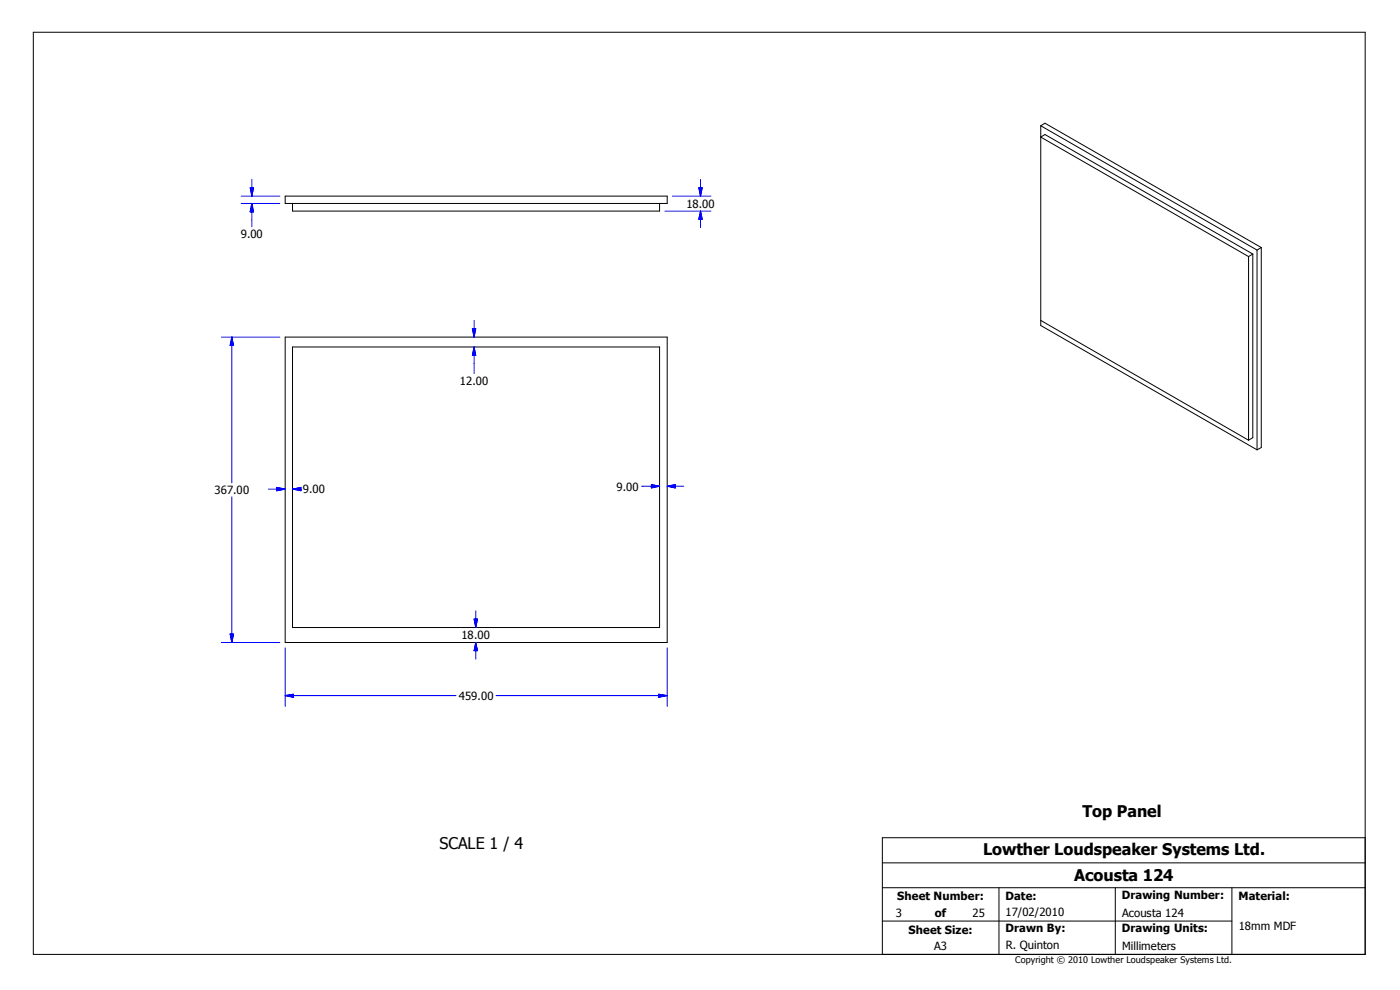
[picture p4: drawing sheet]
<svg xmlns="http://www.w3.org/2000/svg" width="420mm" height="297mm" viewBox="0 0 420 297" stroke-linecap="round" stroke-linejoin="round" font-family="sans-serif">
<g fill="none" stroke="#000" stroke-width=".3">
<path d="M10 9.7h399.4v276.3h-399.4zM312.1 37.7v59.9l64.8 37.2M312.1 37.7l64.8 37.2M312.1 37.7l1.3-.8 64.8 37.3M85.5 58.8h114.6v2.2h-114.6zM87.7 61v2.3h110.1v-2.3M374.4 76.9v55M375.7 76.1v55.1l-1.3 .7M375.7 76.1l-1.3 .8M375.7 76.1l-62.3-35.8-1.3 .8 62.3 35.8M376.9 74.9v59.9M378.2 74.2l-1.3 .7"/>
<path d="M378.2 74.2v59.9l-1.3 .7M312.1 96l62.3 35.9M85.5 101h114.6v91.5h-114.6zM87.7 104h110.1v84.1h-110.1zM264.6 258.6h144.8M409.4 251.1h-144.8v34.9M264.6 276h104.8M264.6 266h144.8M299.6 266v20M334.4 266v20M369.4 266v20"/>
</g>
<g fill="none" stroke="#00f" stroke-width=".3">
<path d="M72.3 58.8h11.6M75 56.2h1l-.5 2.6zM75.5 53.8v5M201.7 58.8h11.5M209.5 56.2h1.1l-.5 2.6zM210.1 53.8v5M72.3 61h11.6M75.5 61v7M75.5 61l.5 2.5h-1zM199.4 63.3h13.8M210.1 63.3v4.9M210.1 63.3l.5 2.4h-1.1z"/>
<path d="M141.6 98.5h1.1l-.5 2.5zM142.2 96v5M66.4 101h17.5M69.5 101v43.7M69.5 101l.5 2.5h-1zM142.2 104v7.9M142.2 104l.5 2.5h-1.1zM69.5 148.9v43.6M80.5 146.6h5M83 146.1l2.5 .5-2.5 .5zM87.7 146.6h2.6M87.7 146.6l2.6-.5v1z"/>
<path d="M192.4 145.7h5.4M195.3 145.2l2.5 .5-2.5 .5zM200.1 145.7h5M200.1 145.7l2.4-.5v1zM66.4 192.5h17.5M69 190h1l-.5 2.5zM85.5 194.2v17.5M142.2 185.5h1l-.5 2.6zM142.7 183.1v5M142.7 192.5v5M142.7 192.5l.5 2.5h-1zM200.1 194.2v17.5"/>
<path d="M85.5 208.5h51.2M85.5 208.5l2.5-.5v1zM148.8 208.5h51.3M197.5 208l2.6 .5-2.6 .5z"/>
</g>
<g fill="#00f" stroke="#00f" stroke-width=".3">
<path d="M69 190h1l-.5 2.5z" fill-rule="evenodd"/>
<path d="M69.5 101l.5 2.5h-1z" fill-rule="evenodd"/>
<path d="M197.5 208l2.6 .5-2.6 .5z" fill-rule="evenodd"/>
<path d="M85.5 208.5l2.5-.5v1z" fill-rule="evenodd"/>
<path d="M142.2 104l.5 2.5h-1.1z" fill-rule="evenodd"/>
<path d="M141.6 98.5h1.1l-.5 2.5z" fill-rule="evenodd"/>
<path d="M142.7 192.5l.5 2.5h-1z" fill-rule="evenodd"/>
<path d="M142.2 185.5h1l-.5 2.6z" fill-rule="evenodd"/>
<path d="M83 146.1l2.5 .5-2.5 .5z" fill-rule="evenodd"/>
<path d="M87.7 146.6l2.6-.5v1z" fill-rule="evenodd"/>
<path d="M195.3 145.2l2.5 .5-2.5 .5z" fill-rule="evenodd"/>
<path d="M200.1 145.7l2.4-.5v1z" fill-rule="evenodd"/>
<path d="M209.5 56.2h1.1l-.5 2.6z" fill-rule="evenodd"/>
<path d="M210.1 63.3l.5 2.4h-1.1z" fill-rule="evenodd"/>
<path d="M75.5 61l.5 2.5h-1z" fill-rule="evenodd"/>
<path d="M75 56.2h1l-.5 2.6z" fill-rule="evenodd"/>
</g>
<g font-size="4.8">
<text x="324.6" y="244.8">Top Panel</text>
<text x="131.8" y="254.4">SCALE 1 / 4</text>
<text x="294.8" y="256.2">Lowther Loudspeaker Systems Ltd.</text>
<text x="322.1" y="264.1">Acousta 124</text>
</g>
<g font-size="3.4">
<text x="205.8" y="62.2">18.00</text>
<text x="72.2" y="71.4">9.00</text>
<text x="137.9" y="115.3">12.00</text>
<text x="64.3" y="148">367.00</text>
<text x="90.8" y="147.8">9.00</text>
<text x="184.9" y="147">9.00</text>
<text x="138.3" y="191.5">18.00</text>
<text x="137.6" y="209.7">459.00</text>
<text x="269.1" y="269.8">Sheet Number:</text>
<text x="301.5" y="269.8">Date:</text>
<text x="336.4" y="269.5">Drawing Number:</text>
<text x="371.3" y="269.8">Material:</text>
<text x="268.6" y="274.8">3</text>
<text x="280.3" y="274.8">of</text>
<text x="291.6" y="274.8">25</text>
<text x="301.5" y="274.6">17/02/2010</text>
<text x="336.5" y="274.8">Acousta 124</text>
<text x="272.5" y="279.8">Sheet Size:</text>
<text x="301.5" y="279.4">Drawn By:</text>
<text x="336.4" y="279.4">Drawing Units:</text>
<text x="371.4" y="278.8">18mm MDF</text>
<text x="280.1" y="284.7">A3</text>
<text x="301.6" y="284.5">R. Quinton</text>
<text x="336.5" y="284.7">Millimeters</text>
</g>
<text font-size="2.7" x="304.4" y="288.6">Copyright © 2010 Lowther Loudspeaker Systems Ltd.</text>
</svg>
